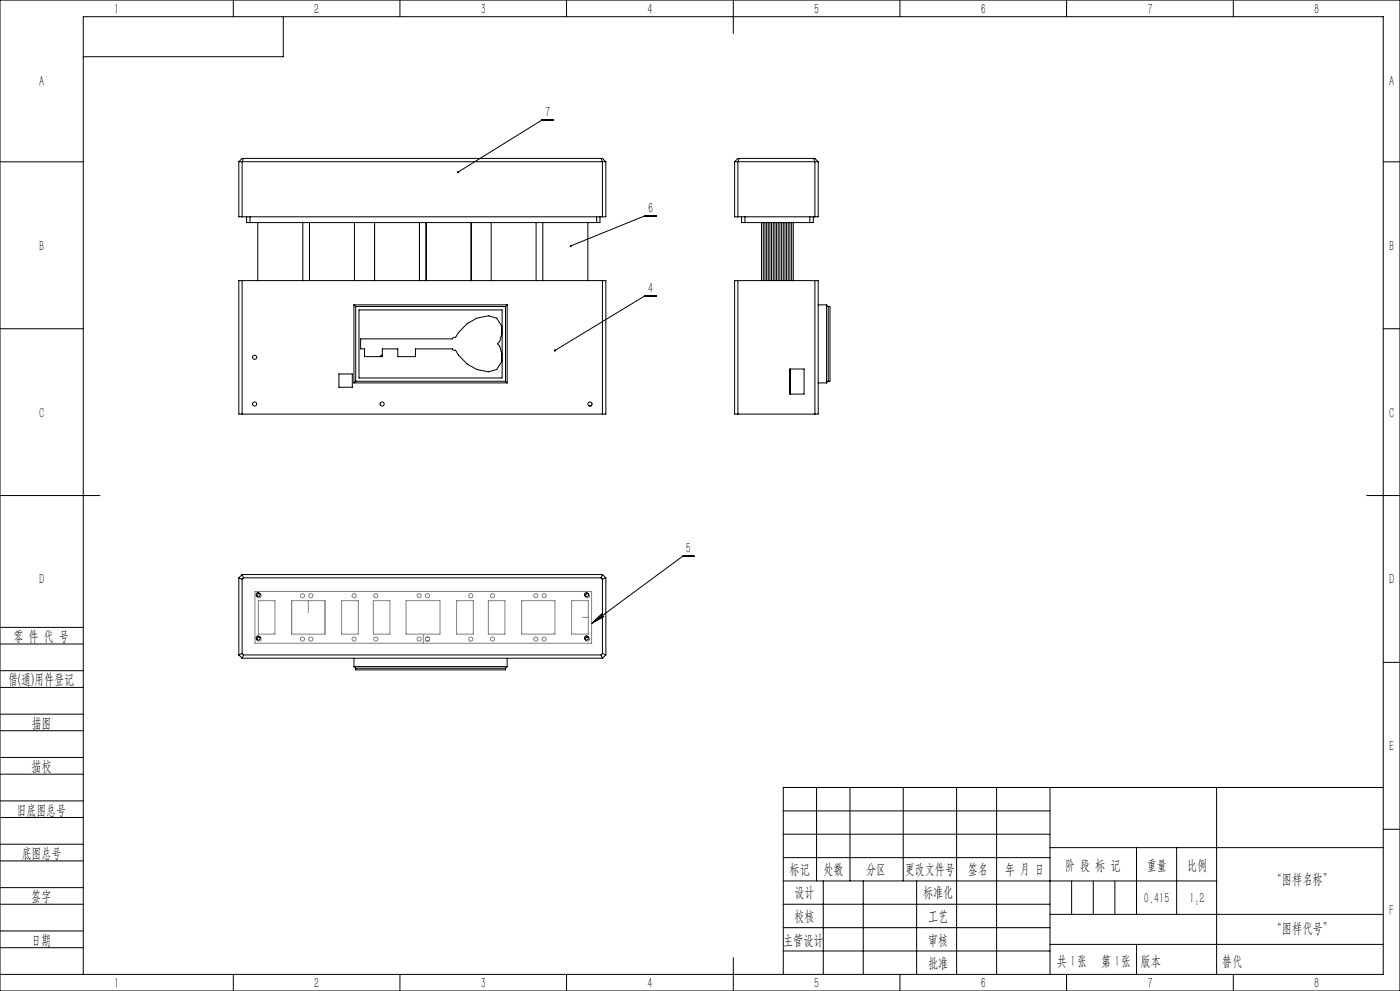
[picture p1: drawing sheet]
<svg xmlns="http://www.w3.org/2000/svg" width="420mm" height="297mm" viewBox="0 0 420 297" stroke-linecap="round" stroke-linejoin="round" font-family="sans-serif">
<g fill="none" stroke="#808080" stroke-width=".3">
<path d="M76.5 177.3h101v15.5h-101zM77.5 180h5v10h-5zM87.5 180h10v10h-10zM92.5 180v3.6M102.5 180h5v10h-5zM112 180h5v10h-5zM121.8 180h10.2v10h-10.2zM127 190.3v2.5M137 180h5v10h-5zM146.5 180h5v10h-5zM156.5 180h10v10h-10zM171.5 180h5v10h-5z"/>
<path d="M174.8 185h1.7"/>
<circle cx="77.8" cy="178.5" r=".63"/>
<circle cx="90.7" cy="178.5" r=".63"/>
<circle cx="93.3" cy="178.5" r=".63"/>
<circle cx="106.3" cy="178.5" r=".63"/>
<circle cx="112.7" cy="178.5" r=".63"/>
<circle cx="125.7" cy="178.5" r=".63"/>
<circle cx="128.2" cy="178.5" r=".63"/>
<circle cx="141.2" cy="178.5" r=".62"/>
<circle cx="147.8" cy="178.5" r=".63"/>
<circle cx="160.8" cy="178.5" r=".62"/>
<circle cx="163.2" cy="178.5" r=".63"/>
<circle cx="176.3" cy="178.5" r=".63"/>
<circle cx="77.7" cy="191.5" r=".62"/>
<circle cx="90.7" cy="191.5" r=".63"/>
<circle cx="93.2" cy="191.5" r=".63"/>
<circle cx="106.2" cy="191.5" r=".62"/>
<circle cx="112.8" cy="191.5" r=".63"/>
<circle cx="125.7" cy="191.5" r=".63"/>
<circle cx="128.2" cy="191.5" r=".62"/>
<circle cx="141.2" cy="191.5" r=".62"/>
<circle cx="147.7" cy="191.5" r=".62"/>
<circle cx="160.7" cy="191.5" r=".61"/>
<circle cx="163.2" cy="191.5" r=".62"/>
<circle cx="176.2" cy="191.5" r=".62"/>
</g>
<g fill="none" stroke="#000" stroke-width=".3">
<path d="M0 0h420v297h-420zM70 0v5M85 5v12h-60M120 0v5M170 0v5M220 0v10M270 0v5M320 0v5M370 0v5M166 36h-3.5l-25.1 15.6M0 48.5h25M71.6 48.5v16.5h110.2v-16.5"/>
<path d="M71.6 48.5h110.2M71.6 48.5l1-1h108.1l1.1 1M73.1 47.5l-.5 1v16.5M180.3 47.5l.4 1v16.5M220.4 48.5v16.5h25.1v-16.5M220.4 48.5h25.1M220.4 48.5l1-1h23.1l1 1M221.8 47.5l-.4 1v16.5M244.1 47.5l.4 1v16.5M415 48.5h5M74 65v1.7h1M75 65v1.7"/>
<path d="M75 66.7h104M77.3 66.7v17.4M90.8 66.7v17.4M92.9 66.7v17.4M106.3 66.7v17.4M112.4 66.7v17.4M125.8 66.7v17.4M127.8 66.7v17.4M141.4 66.7v17.4M147.4 66.7v17.4M160.8 66.7v17.4M162.8 66.7v17.4"/>
<path d="M176.4 66.7v17.4M179 65v1.7M180 65v1.7h-1M196.9 64.7h-3.5l-22.1 9M222.5 65v1.7h1M223.5 66.7h19.5M223.5 65v1.7M228.5 66.7v17.4M229 66.7v17.4M229.5 66.7v17.4M230 66.7v17.4M230.5 66.7v17.4"/>
<path d="M231 66.7v17.4M231.5 66.7v17.4M232 66.7v17.4M232.5 66.7v17.4M233 66.7v17.4M233.5 66.7v17.4M234 66.7v17.4M234.5 66.7v17.4M235 66.7v17.4M235.5 66.7v17.4M236 66.7v17.4M236.5 66.7v17.4"/>
<path d="M237 66.7v17.4M237.5 66.7v17.4M238 66.7v17.4M243 65v1.7M244 65v1.7h-1M0 98.5h25M71.6 84.1h110.2v40h-110.2zM72.6 84.1v40M106.2 91.4v23.4M106.2 91.4l.5 .5M106.2 91.4h46M106.7 91.9v22.4"/>
<path d="M106.7 91.9h45M107.7 92.9h42.9v20.4h-42.9zM151.7 91.9v22.4M152.2 91.4l-.5 .5M152.2 91.4v23.4M180.7 84.1v40M196.9 88.7h-3.5l-26.9 16.3M220.4 84.1h25.1v40h-25.1zM221.4 84.1v40M244.5 84.1v40M245.5 91.4h2.5M248 91.4v23.4"/>
<path d="M248 91.4l.5 .5M248.5 91.9h.5v22.4h-.5M248.5 91.9v22.4M415 98.5h5M101.7 112.1h4v4h-4zM106.2 114.8h46M106.7 114.3h45M106.7 114.3l-.5 .5M108.2 101.6h27.5a.71 .71 0 0 1 1-.5 11.8 11.8 0 0 1 9.8-6.5l2.5 .8 1.5 2.4v2.4l-.6 2.2-.7 .6a5.8 5.8 0 0 1-.2 7.7l-2.5 .7a11.8 11.8 0 0 1-9.8-6.5l-.5 .1-.5-.4h-11.1v2.3h-5.3v-2.3h-4.6v2.3h-5.3v-2.3h-1.2zM114.7 106.5l-.6 .4M151.7 114.3l.5 .5M237 110.6h4.2v7.5h-4.2z"/>
<path d="M237 110.6v7.5M245.5 114.8h2.5M248.5 114.3l-.5 .5M176.6 121.6h.8M0 148.5h30M410 148.5h10M71.6 173.2v23.1M71.6 173.2l1 .4M72.6 173.6v22.3M72.6 172.2h108.1M72.6 172.2l.5 1M72.6 172.2l-1 1"/>
<path d="M73.1 173.2h107.2M73.1 173.2l-.5 .4M78 178a.6 .6 0 0 0-.7 .1 .6 .6 0 0 0-.1 .7M176.5 178a.6 .6 0 0 0-.7 .1 .6 .6 0 0 0-.1 .7M180.3 173.2l.4 .4M180.7 173.6v22.3M180.7 172.2l1.1 1M180.7 172.2l-.4 1M181.8 173.2v23.1M181.8 173.2l-1.1 .4M208.2 166.7h-3.4l-27.3 20.2M0 193h25"/>
<path d="M0 188h25M71.6 196.3l1 1M72.6 195.9l.5 .4M72.6 197.3h108.1M72.6 195.9l-1 .4M73.1 196.3h107.2M73.1 196.3l-.5 1M78 191a.62 .62 0 0 0-.7 .1 .62 .62 0 0 0-.1 .7M106.2 197.3v2.5M106.2 199.8h46M106.2 199.8l.5 .5M152.2 197.3v2.5"/>
<path d="M152.2 199.8l-.5 .5M176.5 191l-.7 .1-.1 .7M177.5 186.9l3-2.9 .6 .9zM180.3 196.3l.4 1M180.7 195.9l1.1 .4M180.7 195.9l-.4 .4M181.8 196.3l-1.1 1M415 198.5h5M0 206h25M0 201h25M0 219h25M0 214h25"/>
<path d="M106.7 200.3v.5h45v-.5M106.7 200.3h45M0 232h25M0 227h25M245 236v28M255 236v28M271 236v28M287 236v56M299 236v56M315 236v56M365 236v56M415 236h-180v56"/>
<path d="M0 245h25M0 240h25M0 258h25M0 253h25M235 243h80M235 250h80M235 257h80M315 254h100M341 254v20M353 254v20M415 248.5h5M0 271h25"/>
<path d="M0 266h25M0 279h25M235 271h80M235 264h130M235 278h80M247 264v28M259 264v28M275 264v28M315 274h100M0 284h25M0 292h415v-287h-390v287M70 292v5"/>
<path d="M120 292v5M170 292v5M220 287v10M235 285h80M270 292v5M315 283h100M320 292v5M370 292v5"/>
<circle cx="76.4" cy="107.1" r=".62"/>
<circle cx="76.4" cy="121.1" r=".62"/>
<circle cx="114.6" cy="121.1" r=".62"/>
<circle cx="177" cy="121.1" r=".63"/>
<circle cx="77.4" cy="178.2" r=".63"/>
<circle cx="176" cy="178.2" r=".63"/>
<circle cx="77.5" cy="191.2" r=".62"/>
<circle cx="176" cy="191.2" r=".62"/>
</g>
<path d="M321.5 264v10M328 264v10M334.5 264v10M341 283v9" fill="none" stroke="#0a0605" stroke-width=".3"/>
<g fill="#000">
<path d="M177.5 186.9l3-2.9 .6 .9z"/>
<path d="M137.1 51.4v.4l.3-.2-.3 .2a.35 .35 0 0 0 .5 .1 .35 .35 0 0 0 0-.5 .35 .35 0 0 0-.5 0zM171.1 73.4l-.1 .4 .3-.1-.3 .1a.35 .35 0 0 0 .4 .2 .35 .35 0 0 0 .2-.5 .35 .35 0 0 0-.5-.1zM166.2 104.8v.4l.3-.2-.3 .2a.34 .34 0 0 0 .5 .1 .34 .34 0 0 0 0-.5 .34 .34 0 0 0-.5 0z"/>
</g>
<g font-size="4.4">
<text x="34.2" y="4.1">1</text>
<text x="94.2" y="4.1">2</text>
<text x="144.2" y="4.1">3</text>
<text x="194.2" y="4.1">4</text>
<text x="244.2" y="4.1">5</text>
<text x="294.2" y="4.1">6</text>
<text x="344.2" y="4.1">7</text>
<text x="394.2" y="4.1">8</text>
<text x="11.7" y="25.8">A</text>
<text x="416.7" y="25.8">A</text>
<text x="163.5" y="35.1">7</text>
<text x="194.4" y="63.8">6</text>
<text x="11.7" y="75.1">B</text>
<text x="416.7" y="75.1">B</text>
<text x="194.4" y="87.8">4</text>
<text x="11.7" y="125.1">C</text>
<text x="416.7" y="125.1">C</text>
<text x="205.8" y="165.9">5</text>
<text x="11.7" y="175.1">D</text>
<text x="416.7" y="175.1">D</text>
<text x="4" y="192">零 件 代 号</text>
<text x="2.5" y="205.1">借(通)用件登记</text>
<text x="9.5" y="218.1">描图</text>
<text x="416.7" y="225.1">E</text>
<text x="9.5" y="231.1">描校</text>
<text x="5" y="244.2">旧底图总号</text>
<text x="6.5" y="257.2">底图总号</text>
<text x="236.9" y="261.9">标记</text>
<text x="247.1" y="261.9">处数</text>
<text x="259.9" y="261.9">分区</text>
<text x="271.5" y="261.9">更改文件号</text>
<text x="290.4" y="261.9">签名</text>
<text x="301.5" y="261.9">年 月 日</text>
<text x="319.5" y="260.6">阶 段 标 记</text>
<text x="344" y="260.6">重量</text>
<text x="356.1" y="260.6">比例</text>
<text x="238.3" y="268.9">设计</text>
<text x="276.9" y="268.9">标准化</text>
<text x="381.5" y="264.8">“图样名称”</text>
<text x="9.4" y="270.1">签字</text>
<text x="343.2" y="270.7">0.415</text>
<text x="356.8" y="270.7">1:2</text>
<text x="416.8" y="274.3">F</text>
<text x="238.3" y="276.1">校核</text>
<text x="278.4" y="276">工艺</text>
<text x="381.5" y="279.6">“图样代号”</text>
<text x="9.4" y="283.2">日期</text>
<text x="234.9" y="283.3">主管设计</text>
<text x="278.4" y="283.3">审核</text>
<text x="278.4" y="290.2">批准</text>
<text x="317.1" y="289.4">共 张</text>
<text x="321.1" y="289.4">1</text>
<text x="330.3" y="289.4">第 张</text>
<text x="334.5" y="289.4">1</text>
<text x="342.1" y="289.4">版本</text>
<text x="34.2" y="296.1">1</text>
<text x="94.2" y="296.1">2</text>
<text x="144.2" y="296.1">3</text>
<text x="194.2" y="296.1">4</text>
<text x="244.2" y="296.1">5</text>
<text x="294.2" y="296.1">6</text>
<text x="344.2" y="296.1">7</text>
<text x="394.2" y="296.1">8</text>
</g>
<text font-size="4.4" fill="#0a0605" x="366.6" y="289.4">替代</text>
</svg>
